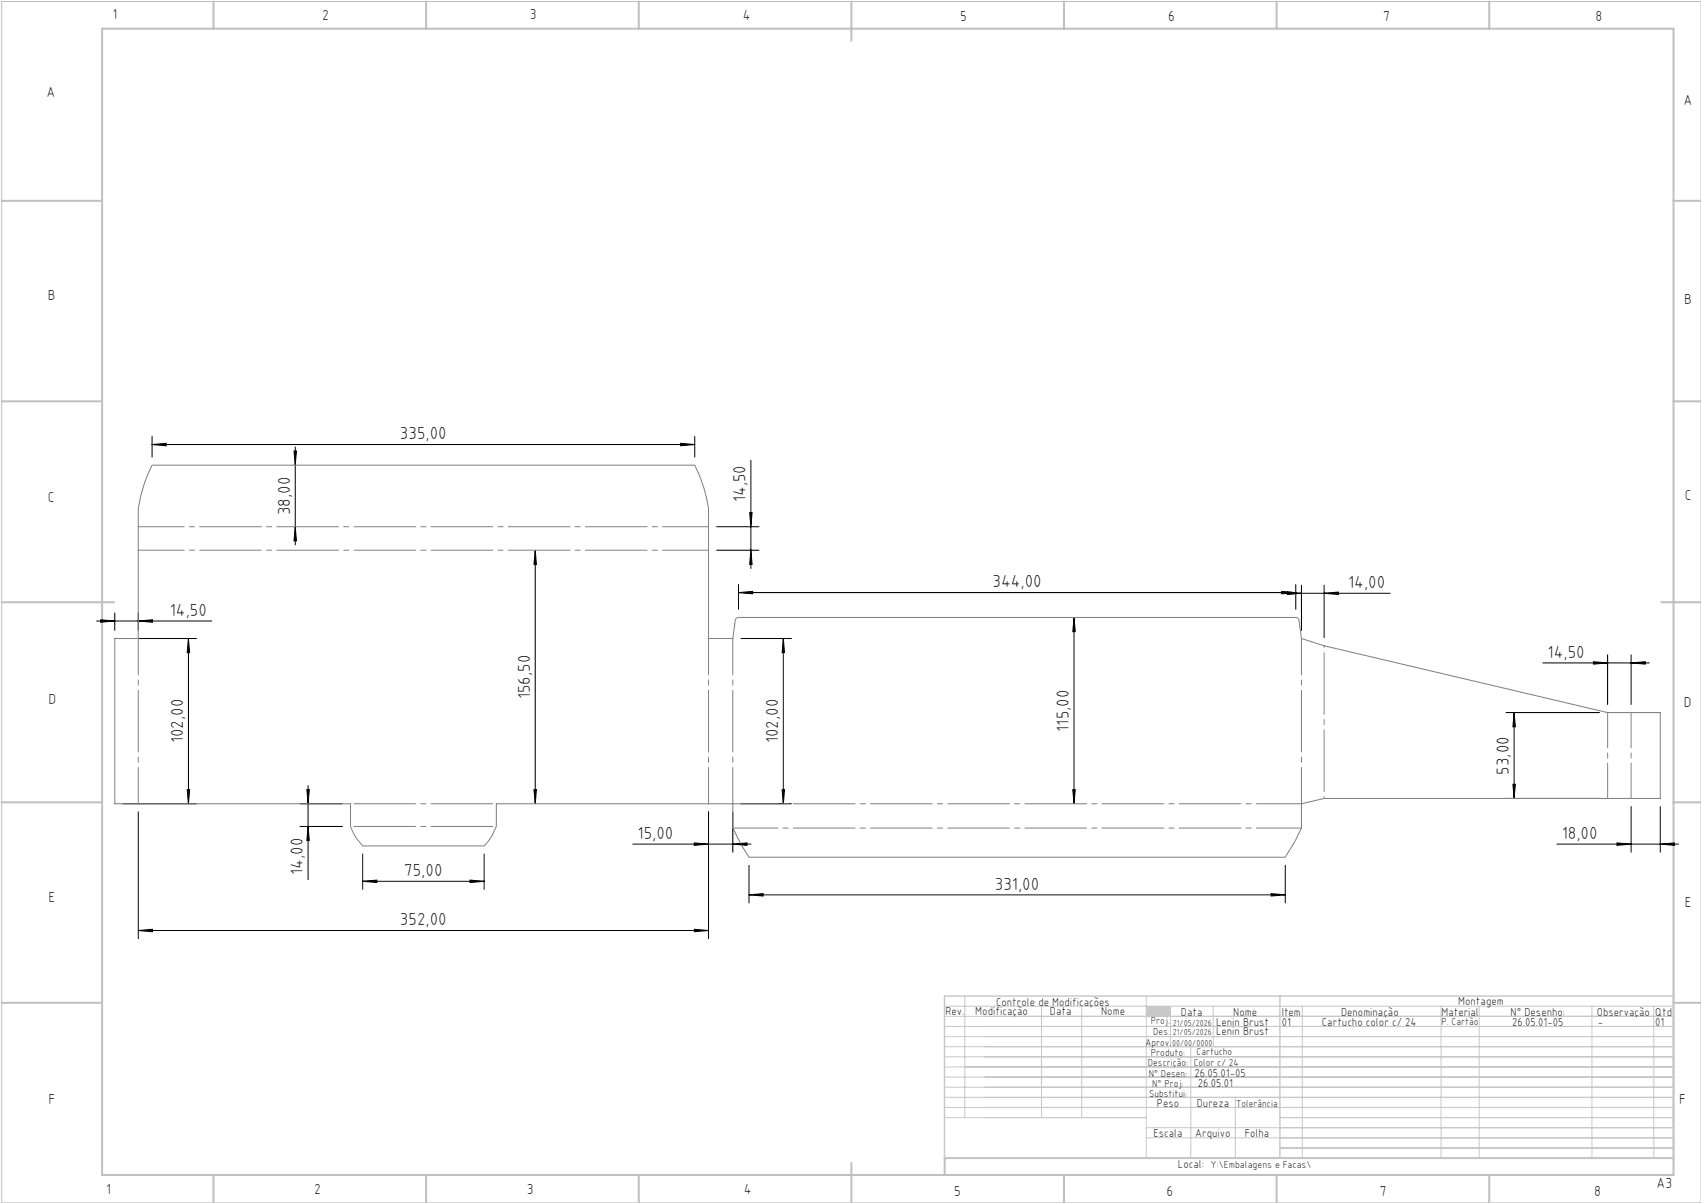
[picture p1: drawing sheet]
<svg xmlns="http://www.w3.org/2000/svg" width="420mm" height="297mm" viewBox="0 0 420 297" stroke-linecap="round" stroke-linejoin="round" font-family="sans-serif">
<path d="M.4 .4h419.6v296.6h-419.6z" fill="none" stroke="#c0c0c0" stroke-width=".25"/>
<g fill="none" stroke="#c0c0c0" stroke-width=".5">
<path d="M25.2 7.1h388v283h-388zM52.7 .4v6.7M105.2 .4v6.7M157.7 .4v6.7M210.2 .4v9.7M262.7 .4v6.7M315.2 .4v6.7M367.7 .4v6.7M.4 49.6h24.8M413.2 49.6h6.8M.4 99.1h24.8M413.2 99.1h6.8"/>
<path d="M.4 148.7h27.8M410.2 148.7h9.8M.4 198.1h24.8M413.2 198.1h6.8M.4 247.6h24.8M413.2 247.6h6.8M52.7 290.1v6.9M105.2 290.1v6.9M157.7 290.1v6.9M210.2 287.1v9.9M262.7 290.1v6.9M315.2 290.1v6.9"/>
<path d="M367.7 290.1v6.9M413.2 285.9h-179.9v4.2"/>
</g>
<g fill="none" stroke="#c3c8d2" stroke-width=".25">
<path d="M233.2 250.9h180M233.2 248.4h180M233.2 253.4h180M233.2 255.9h180M233.2 258.4h180M238.2 245.9v30M257.2 248.4v27.5M267.1 248.4v27.5M283 245.9v40M289 248.4v10M294 258.4v27.5M299.6 248.4v10"/>
<path d="M321.5 248.4v37.5M355.8 248.4v37.5M365.2 248.4v37.5M393.1 248.4v37.5M408.3 248.4v37.5M233.2 260.9h180M233.2 263.4h180M233.2 265.9h180M233.2 268.4h180M233.2 270.9h180M233.2 273.4h180M233.2 275.9h49.8"/>
<path d="M283 278.4h130.2M305 270.9v15M316 275.9h97.2M283 280.9h130.2M316 283.4h97.2"/>
</g>
<path d="M233.2 245.9h180v40h-180zM316 245.9v40" fill="none" stroke="#c3c8d2" stroke-width=".35"/>
<path d="M283 248.4h6v2.5h-6z" fill-rule="evenodd" fill="#c3c8d2"/>
<g fill="none" stroke="#000" stroke-width=".25">
<path d="M37.5 109.8l3.5-.3v.6zM37.5 107.8v5M37.5 109.8h134M72.6 111.3h.6l-.3 3.5zM72.9 110.3v24.2M168 109.5l3.5 .3-3.5 .3zM171.5 107.8v5M185.4 113.7v26.6M72.9 130l.3 3.5h-.6zM132.2 135.8v62.6M132.2 135.8l.3 3.5h-.6zM176.9 135.8h10.5"/>
<path d="M176.9 130h10.5M185.1 126.5h.6l-.3 3.5zM185.4 135.8l.3 3.5h-.6zM23.8 153.3h28.5M24.8 153l3.5 .3-3.5 .3zM28.3 151.3v4.3M30.3 157.6h18.2M34.1 153.3l3.5-.3v.6zM34.1 151.3v4.3M46.5 157.6v40.8M46.5 157.6l.3 3.5h-.6zM182.3 146.3l3.5-.3v.6z"/>
<path d="M182.3 144.3v6.1M182.3 146.3h137.6M182.9 157.6h12.5M193.4 157.6l.3 3.5h-.6zM193.4 157.6v40.8M265.2 152.4l.3 3.5h-.6zM265.2 152.4v46M316.4 146l3.5 .3-3.5 .3zM316.8 146.5h26.4M317.8 146.2l3.5 .3-3.5 .3zM319.9 144.3v6.1M321.3 144.5v11.1"/>
<path d="M326.9 146.5l3.5-.3v.6zM326.9 144.5v12.9M371.9 175.9h23M373.9 175.9l.3 3.5h-.6zM373.9 175.9v21.2M380.9 163.7h26.3M393.4 163.4l3.5 .3-3.5 .3zM396.9 161.7v12.2M402.7 163.7l3.5-.3v.6zM402.7 161.7v12.2M30.3 198.4h18.2M46.2 194.9h.6l-.3 3.5z"/>
<path d="M74.1 198.4h10.4M75.8 194.9h.6l-.3 3.5zM76.1 193.9v23.3M131.9 194.9h.6l-.3 3.5zM182.9 198.4h12.5M193.1 194.9h.6l-.3 3.5zM264.9 194.9h.6l-.3 3.5zM371.9 197.1h23M373.6 193.6h.6l-.3 3.5zM402.7 199.1v11.3M409.9 199.1v11.3M34.1 200.4v31.3"/>
<path d="M74.1 204h10.4M76.1 204l.3 3.5h-.6zM89.5 217.6l3.5-.3v.6zM89.5 210.8v8.8M89.5 217.6h30M116 217.3l3.5 .3-3.5 .3zM119.5 210.8v8.8M156.2 208.4h29.2M171.4 208.1l3.5 .3-3.5 .3zM174.9 200.4v31.3M180.9 208.4l3.5-.3v.6zM180.9 200.4v10"/>
<path d="M184.9 213.6v9.3M317.3 213.6v9.3M384.4 208.4h30M399.2 208.1l3.5 .3-3.5 .3zM409.9 208.4l3.5-.3v.6zM34.1 229.7l3.5-.3v.6zM34.1 229.7h140.8M171.4 229.4l3.5 .3-3.5 .3zM184.9 220.9l3.5-.3v.6zM184.9 220.9h132.4M313.8 220.6l3.5 .3-3.5 .3z"/>
</g>
<path d="M37.5 114.8h134a35.1 35.1 0 0 1 3.4 10.7v32.1h6l.7-4.6 .3-.4 .4-.2h137.8l.6 .6 .6 4.6 5.6 1.8 70 16.5h13v21.2h-83l-5.6 1.3v6l-1.5 3.3-2.5 3.9h-132.4l-1.9-3-2.1-4.2v-6h-58.4v5.6l-1 2.3-2 2.5h-30l-1.5-1.9-1.5-2.9v-5.6h-58.2v-40.8h5.8v-32.1a34.8 34.8 0 0 1 3.4-10.7z" fill="none" stroke="#808080" stroke-width=".25"/>
<path d="M34.1 157.6v40.8M321.3 157.6v40.8M174.9 198.4v-40.8M180.9 198.4v-40.8" fill="none" stroke="#808080" stroke-width=".25" stroke-dasharray="15.2 1.3 1.3 1.3" stroke-dashoffset="6.3"/>
<path d="M321.3 198.4h-140.4M180.9 204.4h140.4" fill="none" stroke="#808080" stroke-width=".25" stroke-dasharray="15.2 1.3 1.3 1.3" stroke-dashoffset="4.1"/>
<path d="M326.9 159.4v37.7" fill="none" stroke="#808080" stroke-width=".25" stroke-dasharray="15.2 1.3 1.3 1.3" stroke-dashoffset="-1.7"/>
<path d="M402.7 175.9v21.2M396.9 197.1v-21.2" fill="none" stroke="#808080" stroke-width=".25" stroke-dasharray="15.2 1.3 1.3 1.3" stroke-dashoffset="6.5"/>
<path d="M86.5 198.4h36M86.5 204h36" fill="none" stroke="#808080" stroke-width=".25" stroke-dasharray="15.2 1.3 1.3 1.3" stroke-dashoffset="-.9"/>
<path d="M34.1 130h140.8M174.9 135.8h-140.8" fill="none" stroke="#808080" stroke-width=".25" stroke-dasharray="15.2 1.3 1.3 1.3" stroke-dashoffset="3.9"/>
<g fill="#000">
<path d="M37.5 109.8l3.5-.3v.6zM168 109.5l3.5 .3-3.5 .3zM182.3 146.3l3.5-.3v.6zM316.4 146l3.5 .3-3.5 .3zM24.8 153l3.5 .3-3.5 .3zM34.1 153.3l3.5-.3v.6zM89.5 217.6l3.5-.3v.6zM116 217.3l3.5 .3-3.5 .3zM184.9 220.9l3.5-.3v.6zM313.8 220.6l3.5 .3-3.5 .3zM317.8 146.2l3.5 .3-3.5 .3zM326.9 146.5l3.5-.3v.6zM393.4 163.4l3.5 .3-3.5 .3zM402.7 163.7l3.5-.3v.6z"/>
<path d="M46.5 157.6l.3 3.5h-.6zM46.2 194.9h.6l-.3 3.5zM72.6 111.3h.6l-.3 3.5zM72.9 130l.3 3.5h-.6zM132.2 135.8l.3 3.5h-.6zM131.9 194.9h.6l-.3 3.5zM265.2 152.4l.3 3.5h-.6zM264.9 194.9h.6l-.3 3.5zM193.4 157.6l.3 3.5h-.6zM193.1 194.9h.6l-.3 3.5z"/>
<path d="M76.1 204l.3 3.5h-.6zM75.8 194.9h.6l-.3 3.5zM185.4 135.8l.3 3.5h-.6zM185.1 126.5h.6l-.3 3.5zM373.6 193.6h.6l-.3 3.5zM373.9 175.9l.3 3.5h-.6z"/>
<path d="M180.9 208.4l3.5-.3v.6zM171.4 208.1l3.5 .3-3.5 .3zM409.9 208.4l3.5-.3v.6zM399.2 208.1l3.5 .3-3.5 .3zM171.4 229.4l3.5 .3-3.5 .3zM34.1 229.7l3.5-.3v.6z"/>
</g>
<g font-size="4.3">
<text x="98.8" y="108.5">335,00</text>
<text x="184.1" y="124" transform="rotate(-90 184.1 124)">14,50</text>
<text x="71.6" y="127.2" transform="rotate(-90 71.6 127.2)">38,00</text>
<text x="245.1" y="145">344,00</text>
<text x="332.9" y="145.2">14,00</text>
<text x="41.9" y="152">14,50</text>
<text x="382.1" y="162.4">14,50</text>
<text x="130.9" y="172.6" transform="rotate(-90 130.9 172.6)">156,50</text>
<text x="45.2" y="183.5" transform="rotate(-90 45.2 183.5)">102,00</text>
<text x="192.1" y="183.5" transform="rotate(-90 192.1 183.5)">102,00</text>
<text x="263.9" y="180.6" transform="rotate(-90 263.9 180.6)">115,00</text>
<text x="372.6" y="191.3" transform="rotate(-90 372.6 191.3)">53,00</text>
<text x="157.4" y="207.1">15,00</text>
<text x="385.6" y="207.1">18,00</text>
<text x="74.8" y="216" transform="rotate(-90 74.8 216)">14,00</text>
<text x="99.8" y="216.3">75,00</text>
<text x="245.7" y="219.6">331,00</text>
<text x="98.8" y="228.4">352,00</text>
</g>
<g font-size="3.6">
<text x="27.8" y="4.8">1</text>
<text x="79.5" y="4.9">2</text>
<text x="130.8" y="4.8">3</text>
<text x="183.4" y="4.9">4</text>
<text x="237.1" y="5.1">5</text>
<text x="288.4" y="5.2">6</text>
<text x="341.5" y="5.1">7</text>
<text x="394" y="5.2">8</text>
<text x="11.5" y="24">A</text>
<text x="415.7" y="25.8">A</text>
<text x="11.8" y="74.1">B</text>
<text x="415.8" y="75.1">B</text>
<text x="11.8" y="124">C</text>
<text x="416" y="123.5">C</text>
<text x="12" y="173.7">D</text>
<text x="415.8" y="174.7">D</text>
<text x="12" y="222.6">E</text>
<text x="416" y="223.9">E</text>
<text x="12" y="272.6">F</text>
<text x="414.6" y="272.6">F</text>
<text x="409" y="293.3">A3</text>
<text x="26.2" y="294.8">1</text>
<text x="77.6" y="294.8">2</text>
<text x="130.1" y="294.8">3</text>
<text x="183.7" y="294.7">4</text>
<text x="235.6" y="295.2">5</text>
<text x="288" y="295.2">6</text>
<text x="340.7" y="295.2">7</text>
<text x="393.6" y="295.2">8</text>
</g>
<g font-size="2.9">
<text x="240.8" y="250.6">Modificação</text>
<text x="259.2" y="250.6">Data</text>
<text x="271.9" y="250.6">Nome</text>
<text x="290.9" y="288.4">Local:</text>
</g>
<g font-size="2.8">
<text x="233.4" y="250.6">Rev.</text>
<text x="246" y="248.4">Controle de Modificações</text>
<text x="291.6" y="250.8">Data</text>
<text x="304.5" y="250.8">Nome</text>
<text x="316.5" y="250.9">Item</text>
<text x="331.1" y="250.9">Denominação</text>
<text x="355.9" y="250.9">Material</text>
<text x="360.1" y="248.2">Montagem</text>
<text x="373" y="250.9">N° Desenho:</text>
<text x="394.3" y="250.9">Observação</text>
<text x="408.7" y="250.9">Qtd</text>
<text x="300.3" y="253.3">Lenin Brust</text>
<text x="300.3" y="255.5">Lenin Brust</text>
<text x="316.5" y="253.3">01</text>
<text x="326.4" y="253.3">Cartucho color c/ 24</text>
<text x="373.4" y="253.3">26.05.01-05</text>
<text x="394.5" y="253.3">-</text>
<text x="408.7" y="253.3">01</text>
<text x="295" y="266">26.05.01-05</text>
<text x="295.8" y="268.4">26.05.01</text>
<text x="285.6" y="273.3">Peso</text>
<text x="295.5" y="273.3">Dureza</text>
<text x="284.8" y="280.8">Escala</text>
<text x="295.1" y="280.8">Arquivo</text>
<text x="307.3" y="280.8">Folha</text>
</g>
<g font-size="2.5">
<text x="284.1" y="252.9">Proj.</text>
<text x="284.8" y="255.5">Des.</text>
<text x="355.9" y="253">P. Cartão</text>
<text x="282.8" y="258.3">Aprov.</text>
<text x="283.4" y="263.3">Descrição:</text>
<text x="284.2" y="260.7">Produto:</text>
<text x="294.7" y="263.1">Color c/ 24</text>
<text x="295.5" y="260.6">Cartucho</text>
<text x="283.7" y="265.9">N° Desen:</text>
<text x="284.5" y="268.3">N° Proj:</text>
<text x="283.7" y="270.9">Substitui:</text>
<text x="305.2" y="273.3">Tolerância</text>
<text x="298.9" y="288.4">Y:\Embalagens e Facas\</text>
</g>
<g font-size="2.1">
<text x="289.6" y="253.3">21/05/2026</text>
<text x="289.6" y="255.5">21/05/2026</text>
<text x="289.4" y="258.3">00/00/0000</text>
</g>
</svg>
